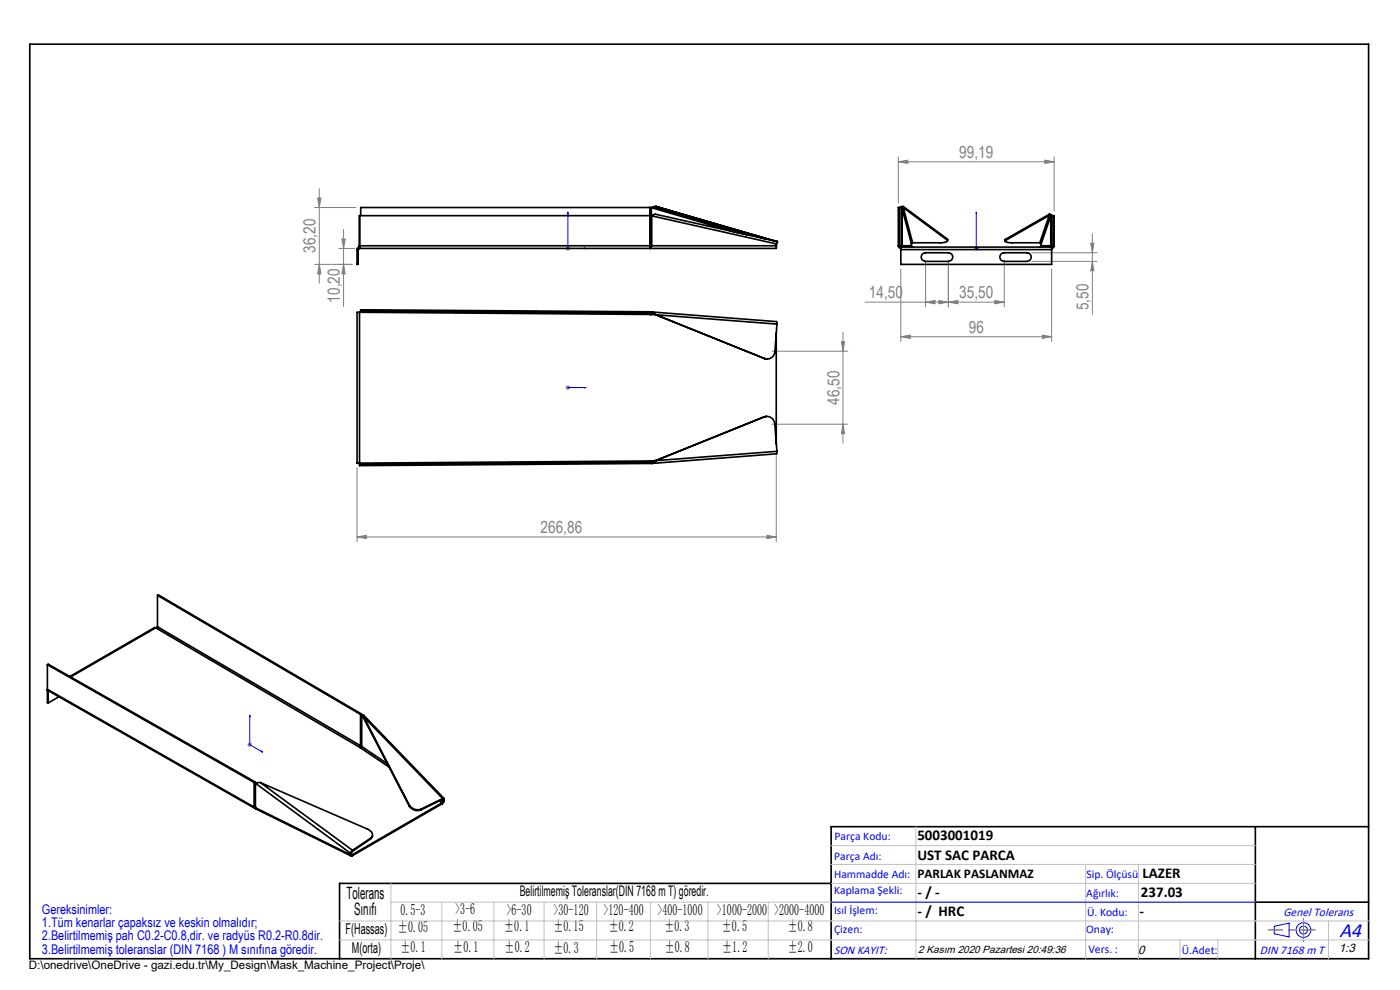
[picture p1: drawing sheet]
<svg xmlns="http://www.w3.org/2000/svg" width="297mm" height="210mm" viewBox="0 0 297 210" stroke-linecap="round" stroke-linejoin="round" font-family="sans-serif">
<g fill="none" stroke="#00f" stroke-width=".21">
<path d="M120.5 45l.1 .4h-.2zM120.5 45v7.7h3.8M123.9 52.6l.4 .1-.4 .1zM207.1 52.6v.2zM207.1 45v.4v-.4M207.1 52.7h.1M207.1 45v7.7M120.4 82.2h.2zM120.5 82.2h.1M120.5 82.2h3.8M124.3 82.2h-.4h.4M53 151.7l.1 .3h-.2z"/>
<path d="M53 151.7v6.3l2.7 1.6M55.5 159.3l.2 .3zM176.3 191.4h90M270.3 196.5l3.2-.7v2.9l-3.2-.6z"/>
<circle cx="276.5" cy="197.3" r="1.57"/>
<circle cx="276.5" cy="197.3" r=".83"/>
</g>
<g fill="none" stroke="#808080" stroke-width=".21">
<path d="M190.6 34.3l2-.3v.7zM190.6 33.3v9.7M190.6 34.3h33M221.7 34l1.9 .3-1.9 .4zM223.6 33.3v11.5M66.7 56.1h8M66.7 44h8.8M67.4 42h.7l-.4 2zM67.7 56.1l.4 2h-.7zM67.7 40v20.1M71.9 52.7h3.3M72.5 50.7h.7l-.3 2z"/>
<path d="M72.9 48.7v16.3M72.9 56.1l.3 2h-.7zM120 52.7h1M120.1 52.3l.7 .7M120.5 52.2v1M120.8 52.3l-.7 .7M191.1 57.1v15.3M196.4 55.5v9.6M201.2 55.5v9.6M206.6 52.7h1M206.8 52.3l.7 .7M207.1 52.2v1"/>
<path d="M207.5 52.3l-.7 .7M213 55.5v9.6M218.9 55.4h13.8M218.9 53.6h13.8M223.1 57.1v15.3M231.4 51.6h.7l-.4 2zM231.7 55.4l.4 2h-.7zM231.7 49.6v17.1M163.8 74.5h16M178.5 72.5h.7l-.4 2zM178.8 70.5v23.5M183.5 64.1h29.5"/>
<path d="M191.1 71.4l2-.3v.7zM191.1 71.4h32M196.4 64.1l2-.4v.7zM199.2 63.7l2 .4-2 .3zM201.2 64.1l2-.4v.7zM211 63.7l2 .4-2 .3zM221.1 71.1l2 .3-2 .4zM75.7 99.2v15.7M120 82.2h1M120.1 81.9l.7 .7M120.5 81.7v1.1M120.8 81.9l-.7 .7"/>
<path d="M163.7 90h16.1M164.7 96.7v18.2M178.8 90l.4 2h-.7zM75.7 113.9l2-.3v.7zM75.7 113.9h89M162.7 113.6l2 .3-2 .4zM52.5 158h1M52.6 157.6l.7 .7M53 157.5v1M53.3 157.6l-.7 .7"/>
</g>
<path d="M6.3 9.4h284v194h-284zM266.3 175.4v28M290.3 175.4h-114v28M176.3 187.4h-104.3v16M266.3 191.4h24" fill="none" stroke="#000" stroke-width=".35"/>
<path d="M279 197.3h-9.9" fill="none" stroke="#f00" stroke-width=".21" stroke-dasharray="15.2 1.3 1.3 1.3" stroke-dashoffset="12.2"/>
<path d="M276.5 197.3v2.5M276.5 197.3v-2.5" fill="none" stroke="#808080" stroke-width=".21" stroke-dasharray="15.2 1.3 1.3 1.3"/>
<g fill="none" stroke="#c0c0c0" stroke-width=".21">
<path d="M176.3 179.4h90M194.3 175.4v28M72 199.4h218.3M72 195.4h218.3M82.9 187.4v16M82.9 191.4h183.4M93.7 191.4v12M104.8 191.4v12M115.4 191.4v12M126.6 191.4v12M138 191.4v12M150.2 191.4v12"/>
<path d="M163 191.4v12M176.3 183.4h90M176.3 187.4h90M230.3 183.4v20M241.5 183.4v20M250.3 199.4v4M258.3 199.4v4M281.8 195.4v8"/>
</g>
<g fill="#00f">
<path d="M55.5 159.3l.2 .3zM53 151.7l.1 .3h-.2zM123.9 52.6l.4 .1-.4 .1zM120.5 45l.1 .4h-.2z"/>
<path d="M123.9 82.2h.4zM120.4 82.2h.2z"/>
<path d="M207.1 52.6v.2zM207.1 45v.4z"/>
</g>
<g fill="#808080">
<path d="M75.7 113.9l2-.3v.7zM162.7 113.6l2 .3-2 .4zM191.1 71.4l2-.3v.7zM221.1 71.1l2 .3-2 .4z"/>
<path d="M196.4 64.1l2-.4v.7zM199.2 63.7l2 .4-2 .3z"/>
<path d="M190.6 34.3l2-.3v.7zM221.7 34l1.9 .3-1.9 .4z"/>
<path d="M72.9 56.1l.3 2h-.7zM72.5 50.7h.7l-.3 2z"/>
<path d="M67.7 56.1l.4 2h-.7zM67.4 42h.7l-.4 2zM178.8 90l.4 2h-.7zM178.5 72.5h.7l-.4 2z"/>
<path d="M231.7 55.4l.4 2h-.7zM231.4 51.6h.7l-.4 2z"/>
<path d="M201.2 64.1l2-.4v.7zM211 63.7l2 .4-2 .3z"/>
</g>
<g fill="none" stroke="#000" stroke-width=".35">
<path d="M75.7 52.9h.3M75.7 52.9v3.2h.3v-3.2M76.3 45.7h.1M76.3 52.1h.1M76.3 52.1v.6M76.3 52.1v.3M76.3 52.4a.49 .49 0 0 0-.6 .5M76.3 52.7l-.3 .2M76.3 45.7v6.4M76.3 52.4v.3M76.3 45.7h61.6M76.3 52.1h61.6"/>
<path d="M137.9 52.1l.1 .6M137.9 52.1l.1 .3M137.9 44h.1M137.9 44v8.1M137.9 44h-61.4v1.7M138 52.4v.3M138.2 52.1l-.2 .3M138.2 44.1h.9M138.2 45.8h.1M138.2 52.1h26.5M138.2 44.1v8M138.2 44.1l18.2 5.2"/>
<path d="M138.2 45.8l.9-.4 25.7 5.8M138.2 45.8v6.3l-.2 .6M138.2 45.8l26.5 5.9M138.3 45.7l-.1 .1M139.1 44.1l19.3 5.7M139.2 43.8l-1 .3M139.2 43.8l25.6 7.5M139.2 43.8l23 6.9M139.2 43.8l-.1 .3M162.2 50.7h.1M164.7 52.1v.6h-88.4M164.7 51.7v.4"/>
<path d="M164.8 51.2l-.1 .5M164.8 51.3h.1M164.8 51.3l-.1 .4M164.8 51.3v.1M190.6 52.1l.1 .3 .4 .3M190.6 52.1v-8.1h.7v8.1l.3 .3M190.6 52.1h2.8M190.9 44v8.2l.2 .2M191.1 52.4v.5M191.1 52.9h32M191.1 52.9v3.2h32v-3.2M191.1 52.4h32"/>
<path d="M191.3 44.1h.1M191.3 44.1h.3M191.3 44.1l2.1 7.6M191.6 43.8h-.2l-.3 .2M191.6 43.8v.3M191.6 44.1l2 7.4M191.6 43.8l9.3 6.9M191.6 44.1l9.3 6.8M193.4 52.1l.2 .3M193.4 51.7v.4M193.6 51.5l-.2 .2M195.7 53.9l.7-.3h4.8a.92 .92 0 0 1 .9 .9 .92 .92 0 0 1-.9 .9h-4.8a.92 .92 0 0 1-.9-.5 .92 .92 0 0 1 .2-1z"/>
<path d="M200.9 50.9l.1 .1a1.29 1.29 0 0 1-1.5 .5h-5.9M200.9 50.7l.1 .4M200.9 50.7v.2M212.3 53.9l.7-.3h4.9a.92 .92 0 0 1 .9 .9 .92 .92 0 0 1-.9 .9h-4.9a.92 .92 0 0 1-.8-.5 .92 .92 0 0 1 .1-1zM213.3 51l-.1 .1a1.5 1.5 0 0 0 1.5 .4h5.9M213.3 50.8l-.1 .3M213.3 50.8v.2M220.6 51.5l.3 .2M220.9 52.1l-.3 .3M220.9 52.1h2.7M220.9 51.7v.4M222.6 45.7l.3 .1"/>
<path d="M222.6 45.5h.3l.3 .2M222.6 45.7l-2 5.8M222.6 45.5v.2M222.6 45.7l-9.3 5.3M222.6 45.5l-9.3 5.3M222.9 52.1l-.2 .3M222.9 52.1h.1M222.9 45.8h.1M222.9 45.7h.7v6.4M222.9 45.7v6.4M222.9 45.8l-2 5.9M223.1 52.4v.5"/>
<path d="M223.4 45.7v6.5l-.3 .2M223.6 52.1a.54 .54 0 0 1-.5 .6M76.3 66.2h-.6v32h.6M76.3 66.2v32M76.3 66.2h.2M76.5 66.2l61.5 .5M76.5 66v.2M76.5 66v-.3l61.4 .4M76.5 66l61.4 .4M137.9 66.1l.1 .6M137.9 66.4l.1 .3M137.9 66.1v.3"/>
<path d="M138 66.7l1.1 .1M138.2 66.4l.9 .4M138.2 66.4l-.2 .3M138.2 66.2l26.5 2 .1 .5M138.2 66.2l.4 .1 .6 .5M138.2 66.2l-.2 .5M138.2 66.2v.2M139.1 66.8h.1M139.1 66.8l23.1 9.3M139.2 66.8l25.6 1.9M162.2 76.1l.5 .1M164.7 70.7v23.5"/>
<path d="M164.8 68.7l-.4 5.9a1.64 1.64 0 0 1-2.2 1.5M76.3 98.2v.3M137.9 98.3l-61.6 .5v-.3M137.9 98.1v.2M137.9 98.1l-61.6 .4M138 97.8l.2 .2M138 97.8l.2 .5M138 97.8l-.1 .5M138 97.8l-.1 .3M138 97.8l-61.7 .4M138.2 98v.3M139.1 97.7l-.9 .3"/>
<path d="M139.1 97.7h.1M139.1 97.7l-1.1 .1M139.1 97.7l-.6 .5-.3 .1M162.1 88.4a1.66 1.66 0 0 1 2.3 1.5l.4 5.8M162.1 88.4l-23 9.3M162.6 88.3l-.5 .1M164.8 95.7l-.1 .6-26.5 2M164.8 95.7l-25.7 2M33.1 133.2l-.3-.1-18 10.4M33.1 133.2l-18.1 10.4M33.1 133.2l.1 .1M33.2 133.3l43.2 25.3"/>
<path d="M33.4 133l-.2 .3M33.4 126.3l43.1 25.2M33.4 126.3l.2-.1 43.1 25.2M33.4 126.3v6.7M33.4 133l43.1 25.2M10.1 146.2v.2l44 25.1M10.1 146.3v.2M10.1 141v5.2M10.1 146.5v2.5l.1 .1M10.1 141l43.8 25M10.1 146.2l43.8 25M10.1 141l.1-.1 43.9 25"/>
<path d="M10.1 146.5h.2M10.2 146.5v2.6M12.5 147.8l-2.3 1.3M76.4 158.6l6.1 4.1M76.5 158.2l-.1 .4M76.5 151.5v6.7M76.7 158.1l-.1 .3M76.7 158.1l-.2 .1M76.7 151.4l-.2 .1M76.7 151.4v6.7M76.7 151.7h.4l.1 .3M76.7 151.7l.4 .5"/>
<path d="M76.7 158.3l-.3 .3M76.7 151.7l.3 .4M76.7 158.3l5.5 3.7M76.7 151.7v6.6M77.1 151.7l17.1 17.7M77.1 152.2l9.7 18.8M77.2 152l16.7 17.4M77.2 152l9.7 18.8M77.2 152l-.1 .2M53.9 171.2l.3 .3M53.9 166v5.2M54.1 171.1l.1 .1"/>
<path d="M54.1 171.1h.1M54.1 165.9l-.2 .1M54.1 171.1l-.2 .1M54.1 165.9v5.2M54.2 171.3v.2l20.3 10.1M54.2 166.1l20.2 14.9M54.2 171.3l20.2 10M54.2 166.1v5.2M54.6 166l-.4 .1M55.2 166l-1 .1M55.2 166l22.9 9.9a1.09 1.09 0 0 1 .8 .8 1.09 1.09 0 0 1-.3 1.1M55.2 166l19.6 14.4"/>
<path d="M78.6 178l-3.8 2.6M78.6 177.8l-3.8 2.6M78.6 177.8v.2M79 177.3l-.4 .7M86.8 171a2.02 2.02 0 0 0 2.6 .8M86.9 170.8a2.06 2.06 0 0 0 2.5 .8M86.9 170.8l-.1 .2M89.4 171.6v.2M93.2 169.9l.6 .4M93.6 169.7l.4 .3M93.8 170.3l-19.1 11M93.8 170.3v.2"/>
<path d="M93.8 170.5l-19.1 11M93.8 169.6h.2M93.8 169.6l-4.4 2.2M93.9 169.4h.3v.1M93.9 169.4l-4.5 2.2M93.9 169.5l.1 .1M93.9 169.4l-.1 .2M94 170l-.2 .3M94 169.6v.4M94.2 169.9l-.1 .3-.3 .3M94.2 169.5l-.2 .1M94.2 169.9l-.2 .1"/>
<path d="M94.2 169.5v.4M74.4 181.3v.2h.3M74.4 181v.3M74.5 181.2l.2 .1M74.5 180.9l-.1 .1M74.5 181.2l-.1 .1M74.5 180.9v.3M74.7 181.3v.2M74.8 180.6l-.3 .3M74.8 180.4l-.4 .6M74.8 180.4v.2"/>
</g>
<text font-size="4.4" fill="#00f" x="284.2" y="198.7">A4</text>
<g font-size="3.6">
<text x="73.5" y="190.7">Tolerans</text>
<text x="75.1" y="194.1">Sınıfı</text>
</g>
<g font-size="3.5" fill="#808080">
<text x="203.5" y="33.5">99,19</text>
<text x="67" y="53.6" transform="rotate(-90 67 53.6)">36,20</text>
<text x="72.1" y="64.2" transform="rotate(-90 72.1 64.2)">10,20</text>
<text x="184.3" y="63.3">14,50</text>
<text x="203.5" y="63.3">35,50</text>
<text x="231" y="65.8" transform="rotate(-90 231 65.8)">5,50</text>
<text x="205.5" y="70.6">96</text>
<text x="178.1" y="85.8" transform="rotate(-90 178.1 85.8)">46,50</text>
<text x="114.7" y="113.1">266,86</text>
</g>
<g font-size="3.4">
<text x="84.4" y="197.6">±0.05</text>
<text x="85" y="194.1">0.5-3</text>
<text x="96" y="197.5">±0.05</text>
<text x="96.5" y="193.9">&gt;3-6</text>
<text x="107" y="197.5">±0.1</text>
<text x="107.5" y="194.1">&gt;6-30</text>
<text x="117.4" y="194.1">&gt;30-120</text>
<text x="117.4" y="197.6">±0.15</text>
<text x="128" y="194.1">&gt;120-400</text>
<text x="129.1" y="197.5">±0.2</text>
<text x="139.5" y="194.1">&gt;400-1000</text>
<text x="140.9" y="197.5">±0.3</text>
<text x="152.1" y="194.1">&gt;1000-2000</text>
<text x="153.1" y="197.5">±0.5</text>
<text x="164.2" y="194.1">&gt;2000-4000</text>
<text x="167.1" y="197.4">±0.8</text>
<text x="85" y="202">±0.1</text>
<text x="96.2" y="202">±0.1</text>
<text x="107" y="202">±0.2</text>
<text x="117.4" y="202.1">±0.3</text>
<text x="129.2" y="202">±0.5</text>
<text x="141" y="202">±0.8</text>
<text x="153.2" y="202">±1.2</text>
<text x="167.1" y="201.9">±2.0</text>
</g>
<g font-size="3.2">
<text x="194.6" y="178.2">5003001019</text>
<text x="194.6" y="182.4">UST SAC PARCA</text>
<text x="194.6" y="190.2">- / -</text>
<text x="242" y="190.2">237.03</text>
<text x="242.4" y="186.2">LAZER</text>
<text x="194.6" y="194.3">- / HRC</text>
<text x="241.7" y="194.3">-</text>
<text x="73.3" y="198.1">F(Hassas)</text>
<text x="74.7" y="202.2">M(orta)</text>
</g>
<text font-size="3.1" x="110.3" y="190.1">Belirtilmemiş Toleranslar(DIN 7168 m T) göredir.</text>
<text font-size="2.8" x="194.6" y="186.2">PARLAK PASLANMAZ</text>
<g font-size="2.8" fill="#0000e8">
<text x="8.9" y="193.8">Gereksinimler:</text>
<text x="8.9" y="196.6">1.Tüm kenarlar çapaksız ve keskin olmalıdır;</text>
<text x="8.9" y="199.5">2.Belirtilmemiş pah C0.2-C0.8,dir. ve radyüs R0.2-R0.8dir.</text>
<text x="8.9" y="202.3">3.Belirtilmemiş toleranslar (DIN 7168 ) M sınıfına göredir.</text>
</g>
<g font-size="2.6" fill="#00f">
<text x="272.3" y="194.3">Genel Tolerans</text>
<text x="176.9" y="202.3">SON KAYIT:</text>
<text x="267.3" y="202.4">DIN 7168 m T</text>
</g>
<g font-size="2.6">
<text x="241.4" y="202.3">0</text>
<text x="284" y="202">1:3</text>
</g>
<g font-size="2.5" fill="#00f">
<text x="177" y="178.2">Parça Kodu:</text>
<text x="177" y="182.4">Parça Adı:</text>
<text x="176.9" y="186.2">Hammadde Adı:</text>
<text x="177" y="189.7">Kaplama Şekli:</text>
<text x="230.5" y="190.2">Ağırlık:</text>
<text x="230.5" y="186.2">Sip. Ölçüsü</text>
<text x="176.9" y="193.9">Isıl İşlem:</text>
<text x="177" y="197.8">Çizen:</text>
<text x="230.4" y="197.8">Onay:</text>
<text x="230.6" y="194.3">Ü. Kodu:</text>
<text x="230.9" y="202.1">Vers. :</text>
<text x="250.7" y="202.4">Ü.Adet:</text>
</g>
<text font-size="2.5" x="6.1" y="205.5">D:\onedrive\OneDrive - gazi.edu.tr\My_Design\Mask_Machine_Project\Proje\</text>
<text font-size="2.2" x="194.8" y="202.1">2 Kasım 2020 Pazartesi 20:49:36</text>
</svg>
